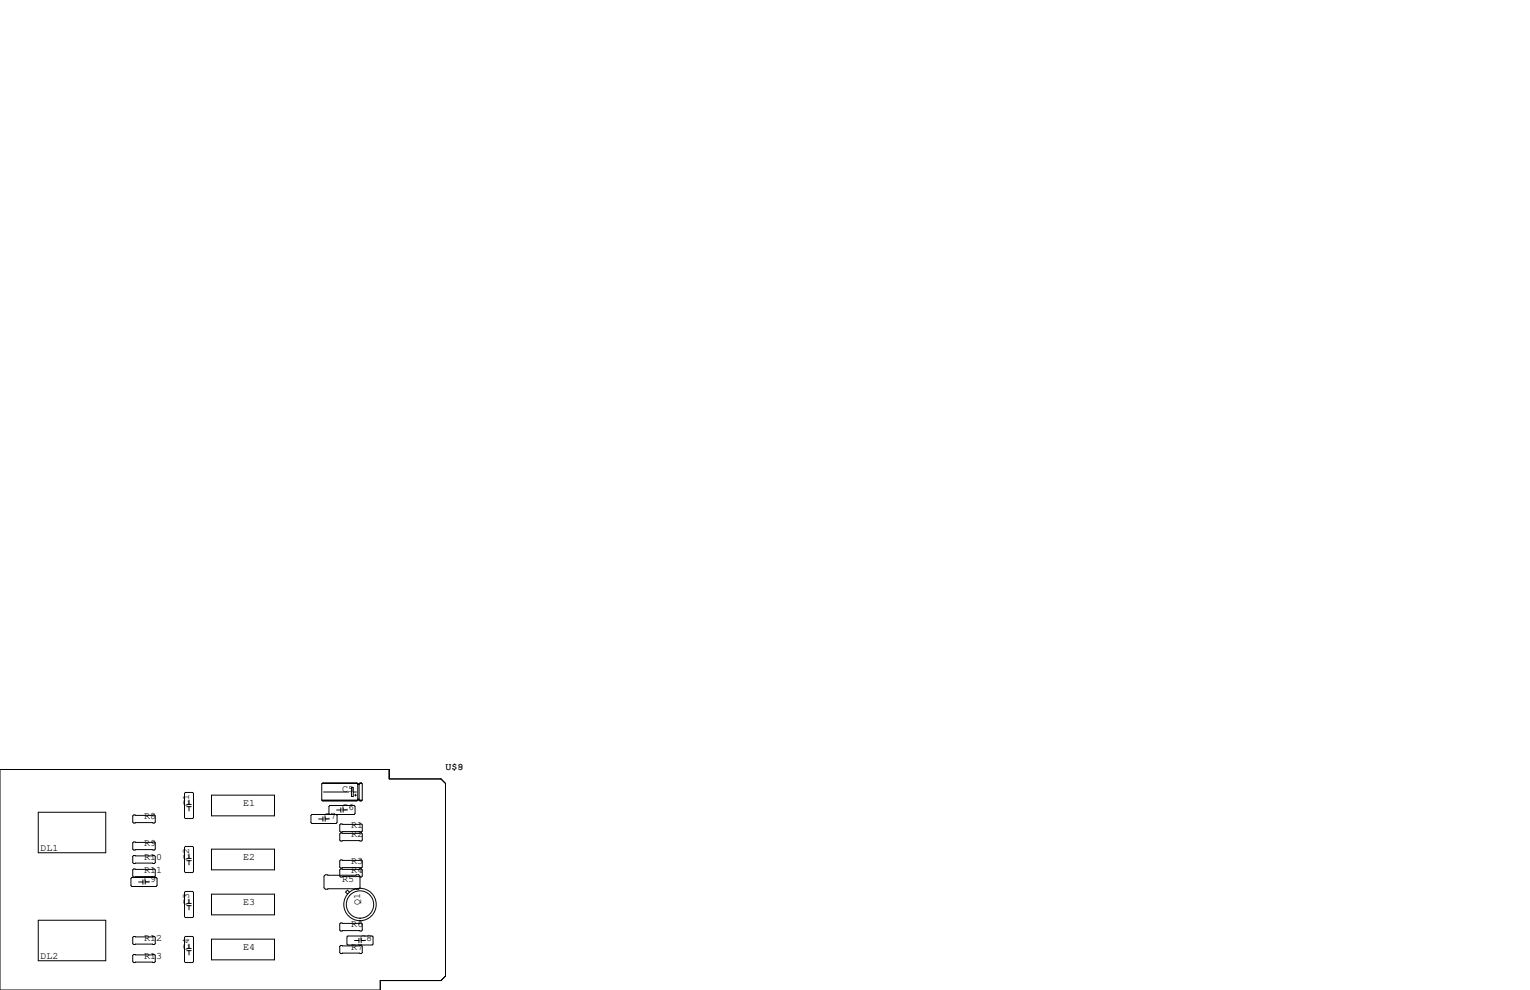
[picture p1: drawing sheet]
<svg xmlns="http://www.w3.org/2000/svg" width="432mm" height="279mm" viewBox="0 0 432 279" stroke-linecap="round" stroke-linejoin="round" font-family="sans-serif">
<g fill="none" stroke="#000" stroke-width=".28">
<path d="M0 217.2h109.9v2.6h14.6l1.2 1.3v54.4l-1.2 1.2h-17.2v2.7h-107.3zM10.8 229.2h19v11.5h-19zM37.7 230h5.9l.2 .3v1.7l-.2 .3h-5.9l-.2-.3v-1.7zM37.7 237.6h5.9l.2 .3v1.7l-.2 .3h-5.9l-.2-.3v-1.7zM52.3 223.6h2.1l.2 .3v6.9l-.2 .2h-2.1l-.2-.2v-6.9zM52.3 238.9h2.1l.2 .2v6.9l-.2 .3h-2.1l-.2-.3v-6.9zM52.7 227h1.3M52.7 227.7h1.3M53.3 225.8v1.2M53.3 227.7v1.2M59.7 239.6h17.8v5.9h-17.8zM59.7 224.4h17.8v5.9h-17.8z"/>
<path d="M89.9 231.1h1.2M90.8 225.8h11.4M90.9 221.1h9.9M91.1 225.9h9.6M91.1 230.5v1.3M91.3 223.5h7.1M91.8 231.1h1.2M91.8 230.5v1.3M93.1 229.9l-.3-.3v-2l.3-.3h6.8l.3 .3v2l-.3 .3h-11.9l-.2 .2v2.1l.2 .2h6.9l.2-.2v-2.1l-.2-.2M95 228.6h1.2M96.1 232.5h5.9l.2 .3v1.8l-.2 .2h-5.9l-.2-.2v-1.8zM96.1 235.1h5.9l.2 .2v1.8l-.2 .3h-5.9l-.2-.3v-1.8z"/>
<path d="M96.2 228v1.2M96.8 228v1.2M96.8 228.6h1.2M99.2 222.2h.5v2.6h-.5zM99.7 223.5h.9M100.1 224.4h.5M100.3 224.2v.5M100.7 221h-9.6l-.3 .2v4.6M100.7 221l.3 .2M100.7 221h-9.6M101 221.2v4.6l-.3 .3h-9.6l-.3-.3M101 225.6h.3"/>
<path d="M101 221.2h.3M101 221.4h.3M101.1 225.7h.1M101.3 221.2v4.6l.3 .3h.4l.2-.3M101.5 221.1h.6M101.6 225.9h.4M102 221l.2 .2v4.6M102 221h-.4l-.3 .2M102 221h-.4M10.8 259.7h19v11.4h-19zM37 247.9l.2-.3h6.9l.2 .3v2l-.2 .3h-6.9l-.2-.3zM37.5 245.5l.2-.3h5.9l.2 .3v1.8l-.2 .2h-5.9l-.2-.2z"/>
<path d="M37.7 241.4h5.9l.2 .3v1.8l-.2 .2h-5.9l-.2-.2v-1.8zM39.1 248.9h1.2M40.3 248.3v1.3M41 248.9h1.2M41 248.3v1.3M52.1 251.8l.2-.2h2.1l.2 .2v6.9l-.2 .3h-2.1l-.2-.3zM52.7 242.3h1.3M52.7 242.9h1.3M52.7 255h1.3M52.7 255.6h1.3M53.3 241v1.3M53.3 242.9v1.2"/>
<path d="M53.3 253.7v1.3M53.3 255.6v1.2M59.7 252.3h17.8v5.9h-17.8zM91.8 246.9h9.4l.4 .4v3.3l-.4 .4h-9.4l-.4-.4v-3.3zM95.9 245.5l.2-.3h5.9l.2 .3v1.8l-.2 .2h-5.9l-.2-.2zM96.1 242.7h5.9l.2 .3v1.7l-.2 .3h-5.9l-.2-.3v-1.7zM98.6 251.8l-.5-.6-.6 .6 .6 .5M37.5 264.5l.2-.2h5.9l.2 .2v1.8l-.2 .3h-5.9l-.2-.3zM37.5 269.6l.2-.2h5.9l.2 .2v1.8l-.2 .3h-5.9l-.2-.3zM52.1 264.5l.2-.2h2.1l.2 .2v6.9l-.2 .3h-2.1l-.2-.3zM52.7 267.7h1.3M52.7 268.3h1.3"/>
<path d="M53.3 266.4v1.3M53.3 268.3v1.2M59.7 265h17.8v5.9h-17.8zM95.9 260.7l.2-.2h5.9l.2 .2v1.8l-.2 .3h-5.9l-.2-.3zM95.9 267.1l.2-.3h5.9l.2 .3v1.8l-.2 .2h-5.9l-.2-.2zM97.9 264.4l.3-.2h6.8l.3 .2v2l-.3 .3h-6.8l-.3-.3zM100.1 265.4h1.2M101.3 264.8v1.3M101.9 264.8v1.3M101.9 265.4h1.2"/>
<circle cx="101.6" cy="255.3" r="4.6"/>
<circle cx="101.6" cy="255.3" r="3.9"/>
</g>
<g font-size="2.8">
<text x="125.7" y="217.2">U$8</text>
<text x="129.1" y="217.2">9</text>
<text x="53.3" y="227.3" transform="rotate(-90 53.3 227.3)">C1</text>
<text x="68.6" y="227.3">E1</text>
<text x="96.5" y="223.5">C5</text>
<text x="40.6" y="231.1">R8</text>
<text x="91.4" y="231.1">C7</text>
<text x="96.5" y="228.6">C6</text>
<text x="99.1" y="233.7">R1</text>
<text x="40.6" y="238.8">R9</text>
<text x="99.1" y="236.2">R2</text>
<text x="11.4" y="240">DL1</text>
<text x="40.6" y="242.6">R10</text>
<text x="53.3" y="242.6" transform="rotate(-90 53.3 242.6)">C2</text>
<text x="68.6" y="242.6">E2</text>
<text x="99.1" y="243.8">R3</text>
<text x="40.6" y="248.9">C9</text>
<text x="40.6" y="246.4">R11</text>
<text x="96.5" y="248.9">R5</text>
<text x="99.1" y="246.4">R4</text>
<text x="53.3" y="255.3" transform="rotate(-90 53.3 255.3)">C3</text>
<text x="68.6" y="255.3">E3</text>
<text x="101.6" y="255.3" transform="rotate(-90 101.6 255.3)">Q1</text>
<text x="99.1" y="261.6">R6</text>
<text x="40.6" y="265.4">R12</text>
<text x="53.3" y="268" transform="rotate(-90 53.3 268)">C4</text>
<text x="68.6" y="268">E4</text>
<text x="99.1" y="268">R7</text>
<text x="101.6" y="265.4">C8</text>
<text x="11.4" y="270.5">DL2</text>
<text x="40.6" y="270.5">R13</text>
</g>
</svg>
